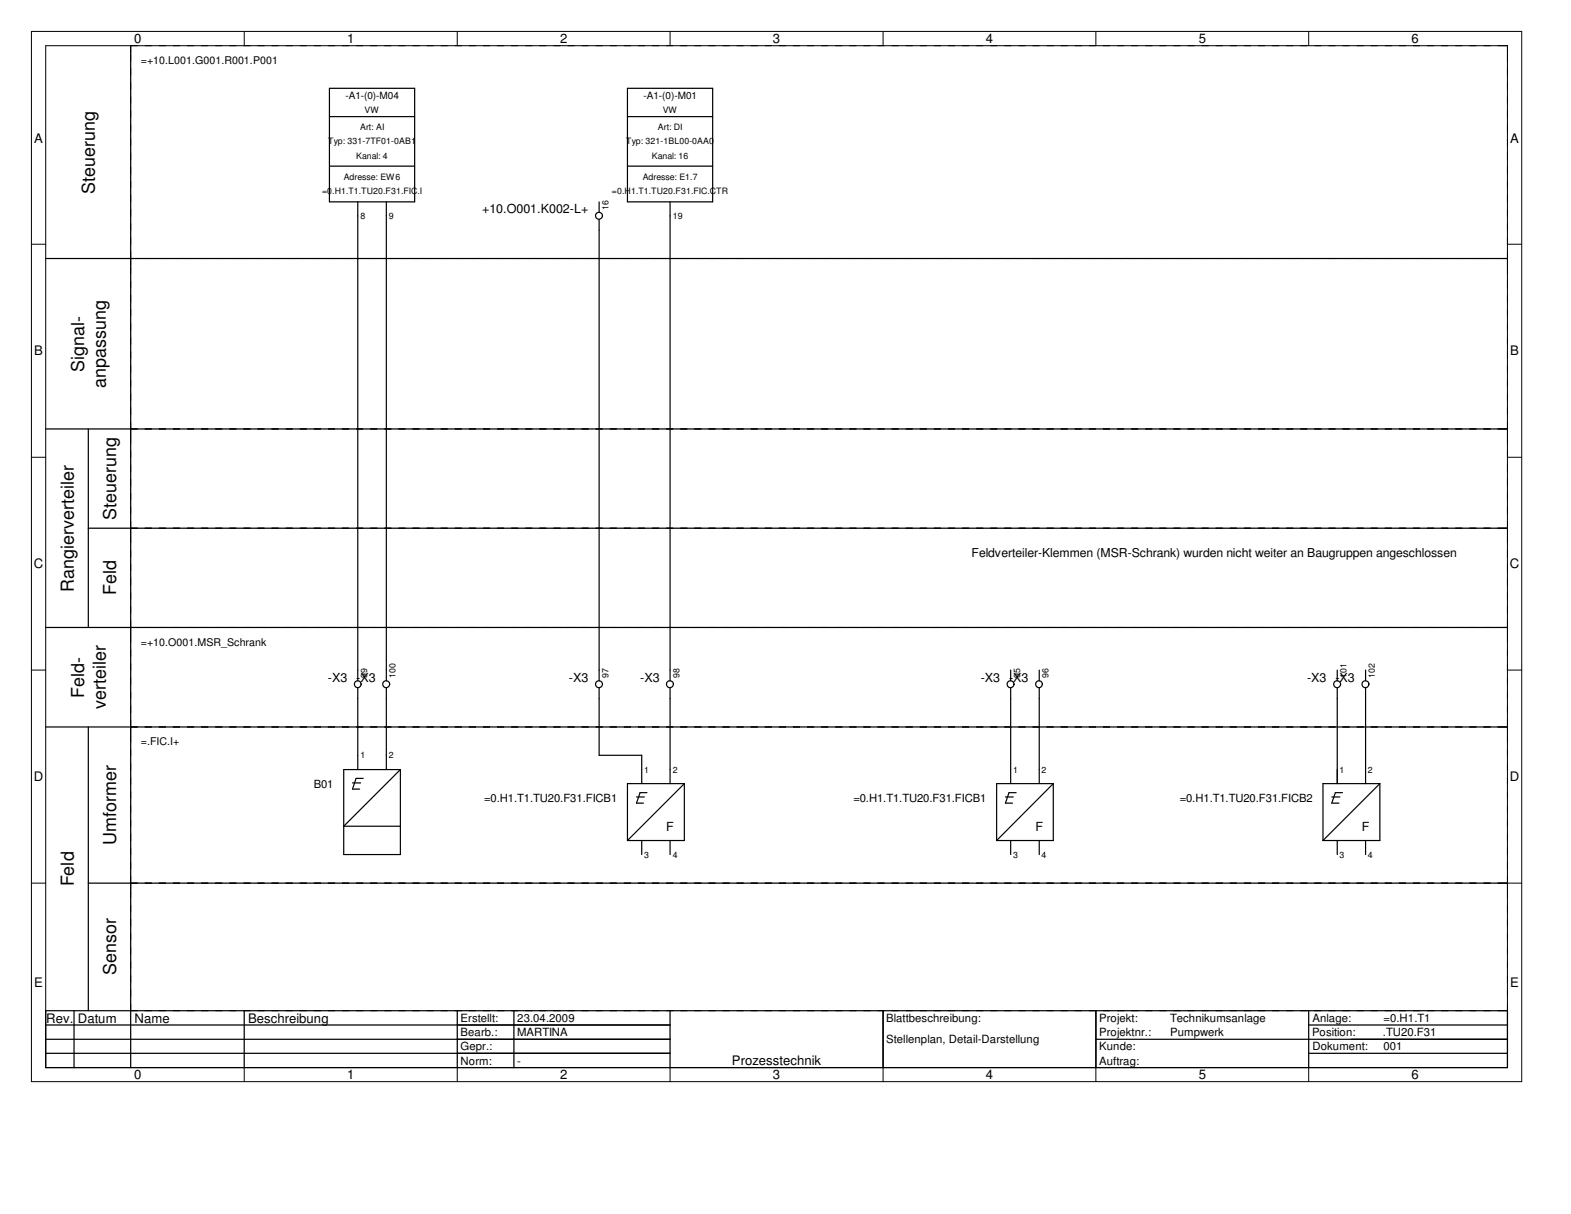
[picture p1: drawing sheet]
<svg xmlns="http://www.w3.org/2000/svg" width="279mm" height="216mm" viewBox="0 0 279 216" stroke-linecap="round" stroke-linejoin="round" font-family="sans-serif">
<g fill="none" stroke="#000" stroke-width=".18">
<path d="M5.6 5.6h265v186.8h-265zM8.1 8.1h260v181.8h-260zM23.2 8.1v1.3M43.4 5.6v2.5M81.3 5.6v2.5M119.2 5.6v2.5M157.1 5.6v2.5M194.9 5.6v2.5M232.7 5.6v2.5M5.6 43.4h2.5M23.2 46v1.2M266.8 46h1.3"/>
<path d="M268.1 43.4h2.5M23.2 76.3v1.2M266.8 76.3h1.3M5.6 81.3h2.5M23.2 93.9v1.3M266.8 93.9h1.3M268.1 81.3h2.5M5.6 119.2h2.5M23.2 111.6v1.3M266.8 111.6h1.3M268.1 119.2h2.5M23.2 129.3v1.3"/>
<path d="M266.8 129.3h1.3M5.6 157.1h2.5M23.2 157.1v1.2M266.8 157.1h3.8M266.8 179.7h1.3M43.4 189.9v2.5M81.3 189.9v2.5M119.2 189.9v2.5M157.1 189.9v2.5M194.9 189.9v2.5M232.7 189.9v2.5"/>
</g>
<g fill="none" stroke="#000" stroke-width=".22">
<path d="M23.2 8.1v181.8M8.1 46h260M8.1 76.3h260M15.7 76.3v35.3M15.7 93.9h252.4M8.1 111.6h260M8.1 129.3h260M15.7 129.3v50.4M15.7 157.1h252.4M8.1 179.7h260v10.2h-260zM13.2 179.7v10.2M43.4 179.7v10.2"/>
<path d="M81.3 179.7v10.2M91.4 179.7v10.2M119.2 179.7v10.2M157.1 179.7v10.2M194.9 179.7v10.2M232.7 179.7v10.2M8.1 184.8h111.1M8.1 182.3h111.1M8.1 187.3h111.1M194.9 184.8h73.2M232.7 182.3h35.4M232.7 187.3h35.4"/>
</g>
<g fill="none" stroke="#000" stroke-width=".18" stroke-dasharray="1.3 1.3" stroke-linecap="butt">
<path d="M23.2 8.1h243.6M23.2 46h243.6M23.2 46v-36.6M268.1 46v-36.6M23.2 76.3h243.6M23.2 76.3v-29.1M268.1 76.3v-29.1M23.2 93.9h243.6M23.2 93.9v-16.4M268.1 93.9v-16.4M23.2 111.6h243.6M23.2 111.6v-16.4"/>
<path d="M268.1 111.6v-16.4M23.2 129.3h243.6M23.2 129.3v-16.4M268.1 129.3v-16.4M23.2 157.1h243.6M23.2 157.1v-26.5M268.1 157.1v-26.5M23.2 179.7h243.6M23.2 179.7v-21.4M268.1 179.7v-21.4"/>
</g>
<g fill="none" stroke="#000" stroke-width=".21">
<path d="M58.6 15.7h15.1v20.2h-15.1zM111.6 15.7h15.1v20.2h-15.1zM58.6 20.7h15.1M58.6 29.5h15.1M63.6 35.9v85.2M68.7 35.9v85.2M106.6 35.9v1.9M106.6 39v82.1M111.6 20.7h15.1M111.6 29.5h15.1M119.2 35.9v85.2M179.7 119.2v1.9"/>
<path d="M184.8 119.2v1.9M237.8 119.2v1.9M242.9 119.2v1.9M61.1 136.9h10.1v15.1h-10.1zM62.7 139.2h1.4M63.6 122.3v14.6M64.6 138.4h-1.3l-.6 1.9h1.3M68.7 122.3v14.6M71.2 136.9l-10.1 10h10.1M106.6 122.3v12h7.5v5.1M119.2 122.3v17.1M121.7 139.4l-10.1 10.1"/>
<path d="M121.7 139.4h-10.1v10.1M121.7 139.4v10.1h-10.1M179.7 122.3v17.1M184.8 122.3v17.1M187.3 139.4h-10v10.1M187.3 139.4v10.1h-10M187.3 139.4l-10 10.1M237.8 122.3v17.1M242.9 122.3v17.1M245.4 139.4h-10.1v10.1M245.4 139.4v10.1h-10.1M245.4 139.4l-10.1 10.1"/>
<path d="M113.2 141.7h1.4M114.1 149.5v2.5M115.1 141h-1.3l-.6 1.8h1.2M119.2 149.5v2.5M178.8 141.7h1.4M179.7 149.5v2.5M180.7 141h-1.2l-.7 1.8h1.3M184.8 149.5v2.5M236.9 141.7h1.4M237.8 149.5v2.5M238.8 141h-1.3l-.6 1.8h1.2M242.9 149.5v2.5"/>
<circle cx="106.5" cy="38.4" r=".62"/>
<circle cx="63.6" cy="121.7" r=".6"/>
<circle cx="68.7" cy="121.7" r=".62"/>
<circle cx="106.5" cy="121.7" r=".62"/>
<circle cx="119.1" cy="121.7" r=".62"/>
<circle cx="179.7" cy="121.7" r=".62"/>
<circle cx="184.8" cy="121.7" r=".6"/>
<circle cx="237.8" cy="121.7" r=".62"/>
<circle cx="242.8" cy="121.7" r=".62"/>
</g>
<g font-size="3.2">
<text x="16.9" y="34.4" transform="rotate(-90 16.9 34.4)">Steuerung</text>
<text x="14.9" y="66.1" transform="rotate(-90 14.9 66.1)">Signal-</text>
<text x="18.8" y="69" transform="rotate(-90 18.8 69)">anpassung</text>
<text x="20.7" y="92.5" transform="rotate(-90 20.7 92.5)">Steuerung</text>
<text x="13.1" y="105.2" transform="rotate(-90 13.1 105.2)">Rangierverteiler</text>
<text x="20.7" y="105.9" transform="rotate(-90 20.7 105.9)">Feld</text>
<text x="14.9" y="124.1" transform="rotate(-90 14.9 124.1)">Feld-</text>
<text x="18.8" y="126.2" transform="rotate(-90 18.8 126.2)">verteiler</text>
<text x="20.7" y="150.2" transform="rotate(-90 20.7 150.2)">Umformer</text>
<text x="13.1" y="157.6" transform="rotate(-90 13.1 157.6)">Feld</text>
<text x="20.7" y="173.4" transform="rotate(-90 20.7 173.4)">Sensor</text>
</g>
<g font-size="2.3">
<text x="23.9" y="7.7">0</text>
<text x="61.7" y="7.7">1</text>
<text x="99.6" y="7.7">2</text>
<text x="137.5" y="7.7">3</text>
<text x="175.3" y="7.7">4</text>
<text x="213.2" y="7.7">5</text>
<text x="251" y="7.7">6</text>
<text x="6.1" y="25.4">A</text>
<text x="268.6" y="25.4">A</text>
<text x="6.1" y="63.2">B</text>
<text x="268.6" y="63.2">B</text>
<text x="6" y="101.1">C</text>
<text x="268.5" y="101.1">C</text>
<text x="6" y="138.9">D</text>
<text x="268.5" y="138.9">D</text>
<text x="6.1" y="175.6">E</text>
<text x="268.6" y="175.6">E</text>
<text x="8.2" y="181.9">Rev. Datum</text>
<text x="23.9" y="181.9">Name</text>
<text x="44.1" y="181.9">Beschreibung</text>
<text x="23.9" y="191.9">0</text>
<text x="61.7" y="191.9">1</text>
<text x="99.6" y="191.9">2</text>
<text x="130.2" y="189.4">Prozesstechnik</text>
<text x="137.5" y="191.9">3</text>
<text x="175.3" y="191.9">4</text>
<text x="213.2" y="191.9">5</text>
<text x="251" y="191.9">6</text>
</g>
<g font-size="2.2">
<text x="85.7" y="37.9">+10.O001.K002-L+</text>
<text x="172.8" y="99.1">Feldverteiler-Klemmen (MSR-Schrank) wurden nicht weiter an Baugruppen angeschlossen</text>
<text x="58.3" y="121.2">-X3 -X3</text>
<text x="101.2" y="121.2">-X3</text>
<text x="113.8" y="121.2">-X3</text>
<text x="174.4" y="121.2">-X3 -X3</text>
<text x="232.5" y="121.2">-X3 -X3</text>
<text x="118.5" y="147.7">F</text>
<text x="184.1" y="147.7">F</text>
<text x="242.2" y="147.7">F</text>
</g>
<g font-size="2">
<text x="55.8" y="140.1">B01</text>
<text x="86.1" y="142.6">=0.H1.T1.TU20.F31.FICB1</text>
<text x="151.8" y="142.6">=0.H1.T1.TU20.F31.FICB1</text>
<text x="209.8" y="142.6">=0.H1.T1.TU20.F31.FICB2</text>
<text x="81.9" y="184.3">Bearb.:</text>
<text x="81.9" y="181.8">Erstellt:</text>
<text x="92" y="181.8">23.04.2009</text>
<text x="92" y="184.3">MARTINA</text>
<text x="157.6" y="185.5">Stellenplan, Detail-Darstellung</text>
<text x="157.6" y="181.8">Blattbeschreibung:</text>
<text x="195.5" y="181.8">Projekt:</text>
<text x="195.5" y="184.3">Projektnr.:</text>
<text x="208.1" y="181.8">Technikumsanlage</text>
<text x="208.1" y="184.3">Pumpwerk</text>
<text x="233.3" y="184.3">Position:</text>
<text x="233.4" y="181.8">Anlage:</text>
<text x="246" y="184.3">.TU20.F31</text>
<text x="246" y="181.8">=0.H1.T1</text>
<text x="81.9" y="186.8">Gepr.:</text>
<text x="81.9" y="189.4">Norm:</text>
<text x="92" y="189.4">-</text>
<text x="195.5" y="186.8">Kunde:</text>
<text x="195.5" y="189.4">Auftrag:</text>
<text x="233.4" y="186.8">Dokument:</text>
<text x="246" y="186.8">001</text>
</g>
<g font-size="1.9">
<text x="25.1" y="11.3">=+10.L001.G001.R001.P001</text>
<text x="25.1" y="114.8">=+10.O001.MSR_Schrank</text>
<text x="25.1" y="132.5">=.FIC.I+</text>
</g>
<g font-size="1.8">
<text x="61.4" y="17.6">-A1-(0)-M04</text>
<text x="114.4" y="17.6">-A1-(0)-M01</text>
</g>
<g font-size="1.6">
<text x="64.1" y="23.2">Art: AI</text>
<text x="64.9" y="20">VW</text>
<text x="117" y="23.2">Art: DI</text>
<text x="117.9" y="20">VW</text>
<text x="58.4" y="25.7">Typ: 331-7TF01-0AB1</text>
<text x="63.3" y="28.2">Kanal: 4</text>
<text x="111.4" y="25.7">Typ: 321-1BL00-0AA0</text>
<text x="115.9" y="28.2">Kanal: 16</text>
<text x="57.3" y="34.5">=0.H1.T1.TU20.F31.FIC.I</text>
<text x="61.1" y="32">Adresse: EW6</text>
<text x="108.8" y="34.5">=0.H1.T1.TU20.F31.FIC.CTR</text>
<text x="114.3" y="32">Adresse: E1.7</text>
<text x="64.1" y="38.9">8</text>
<text x="69.1" y="38.9">9</text>
<text x="108.2" y="37.3" transform="rotate(-90 108.2 37.3)">16</text>
<text x="119.6" y="38.9">19</text>
<text x="65.3" y="120.6" transform="rotate(-90 65.3 120.6)">99</text>
<text x="70.4" y="120.6" transform="rotate(-90 70.4 120.6)">100</text>
<text x="108.2" y="120.6" transform="rotate(-90 108.2 120.6)">97</text>
<text x="120.8" y="120.6" transform="rotate(-90 120.8 120.6)">98</text>
<text x="181.4" y="120.6" transform="rotate(-90 181.4 120.6)">95</text>
<text x="186.5" y="120.6" transform="rotate(-90 186.5 120.6)">96</text>
<text x="239.5" y="120.6" transform="rotate(-90 239.5 120.6)">101</text>
<text x="244.5" y="120.6" transform="rotate(-90 244.5 120.6)">102</text>
<text x="64.1" y="134.9">1</text>
<text x="69.1" y="134.9">2</text>
<text x="114.6" y="137.4">1</text>
<text x="119.6" y="137.4">2</text>
<text x="180.2" y="137.4">1</text>
<text x="185.3" y="137.4">2</text>
<text x="238.3" y="137.4">1</text>
<text x="243.3" y="137.4">2</text>
<text x="114.6" y="152.5">3</text>
<text x="119.6" y="152.5">4</text>
<text x="180.2" y="152.5">3</text>
<text x="185.3" y="152.5">4</text>
<text x="238.3" y="152.5">3</text>
<text x="243.3" y="152.5">4</text>
</g>
</svg>
